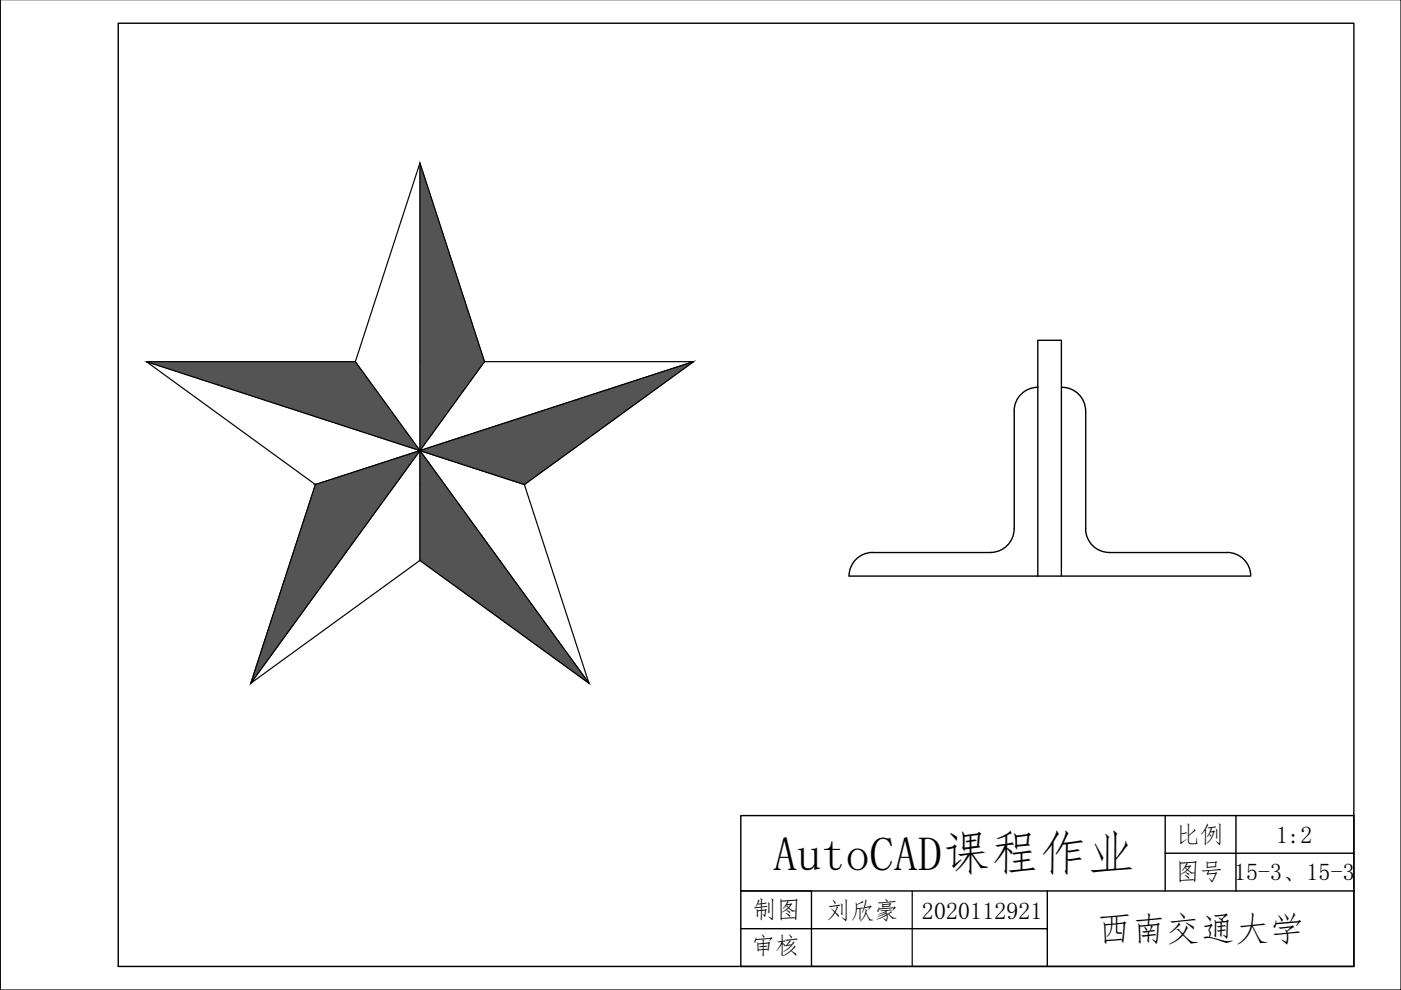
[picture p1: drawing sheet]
<svg xmlns="http://www.w3.org/2000/svg" width="297mm" height="210mm" viewBox="0 0 297 210" stroke-linecap="round" stroke-linejoin="round" font-family="sans-serif">
<!-- layer: 0 -->
<path d="M297 -.1v210h-296.9v-210M89 34.6v60.9l-58-18.8M89 34.6l-13.7 42.1M89 34.6l13.7 42.1M31 76.7h44.3l13.7 18.8 13.7-18.8h44.3l-58 18.8 22.2 7.2 13.7 42.2-35.9-26.1v-23.3l-22.1 7.2zM147 76.7l-35.8 26M66.9 102.7l-13.7 42.2M89 118.8l-35.8 26.1 35.8-49.4 35.9 49.4M157.1 188.9h14.9M193.4 188.9v16" fill="none" stroke="#000" stroke-width=".25"/>
<g fill="#545454" stroke="#545454" stroke-width=".21">
<path d="M89 34.6l13.7 42.1h-13.7z"/>
<path d="M31 76.7h44.3l13.7 18.8z"/>
<path d="M89 76.7h13.7l-13.7 18.8z"/>
<path d="M89 95.5l58-18.8-25.9 18.8z"/>
<path d="M66.9 102.7l22.1-7.2-5.2 7.2z"/>
<path d="M89 95.5l5.3 7.2h-5.3z"/>
<path d="M89 95.5h32.1l-9.9 7.2z"/>
<path d="M61.6 118.8h10.5l-18.9 26.1z"/>
<path d="M89 102.7h5.3l11.6 16.1z"/>
<path d="M89 102.7v16.1h16.9zM89 118.8h16.9l19 26.1z"/>
<path d="M66.9 102.7l5.2 16.1 11.7-16.1zM66.9 102.7l5.2 16.1h-10.5z"/>
<path d="M89 102.7v16.1h16.9zM89 118.8h16.9l19 26.1z"/>
<path d="M66.9 102.7l5.2 16.1 11.7-16.1zM66.9 102.7l5.2 16.1h-10.5z"/>
</g>
<g fill="none" stroke="#000" stroke-width=".3">
<path d="M25.1 4.9h261.9v200h-261.9zM220 82.1a5 5 0 0 0-5 5v25M225.2 82.1a5 5 0 0 1 5 5v25M215 112.1a5 5 0 0 1-5 5l-25 .1a5 5 0 0 0-5 4.9h85M230.2 112.1a5 5 0 0 0 5 5l25 .1a5 5 0 0 1 5 4.9M220 122.1v-49.9h5v49.9M247 172.9v8h40M262.1 172.9v16M157.1 188.9v16h129.9v-32h-129.9v16h129.9M157.1 196.9h64.9v8M172 188.9v16M222 188.9v8"/>
<path d="M247 180.9v8"/>
</g>
<text font-size="10.2" x="164" y="184.5">AutoCAD课程作业</text>
<text font-size="7.3" x="232.6" y="199.6">西南交通大学</text>
<g font-size="5.1">
<text x="249.3" y="178.7">比例</text>
<text x="270.6" y="178.6">1:2</text>
<text x="249.2" y="186.7">图号 15-3、15-3</text>
<text x="159.5" y="194.7">制图</text>
<text x="175.2" y="194.9">刘欣豪</text>
<text x="195.5" y="194.9">2020112921</text>
<text x="159.2" y="202.4">审核</text>
</g>
</svg>
